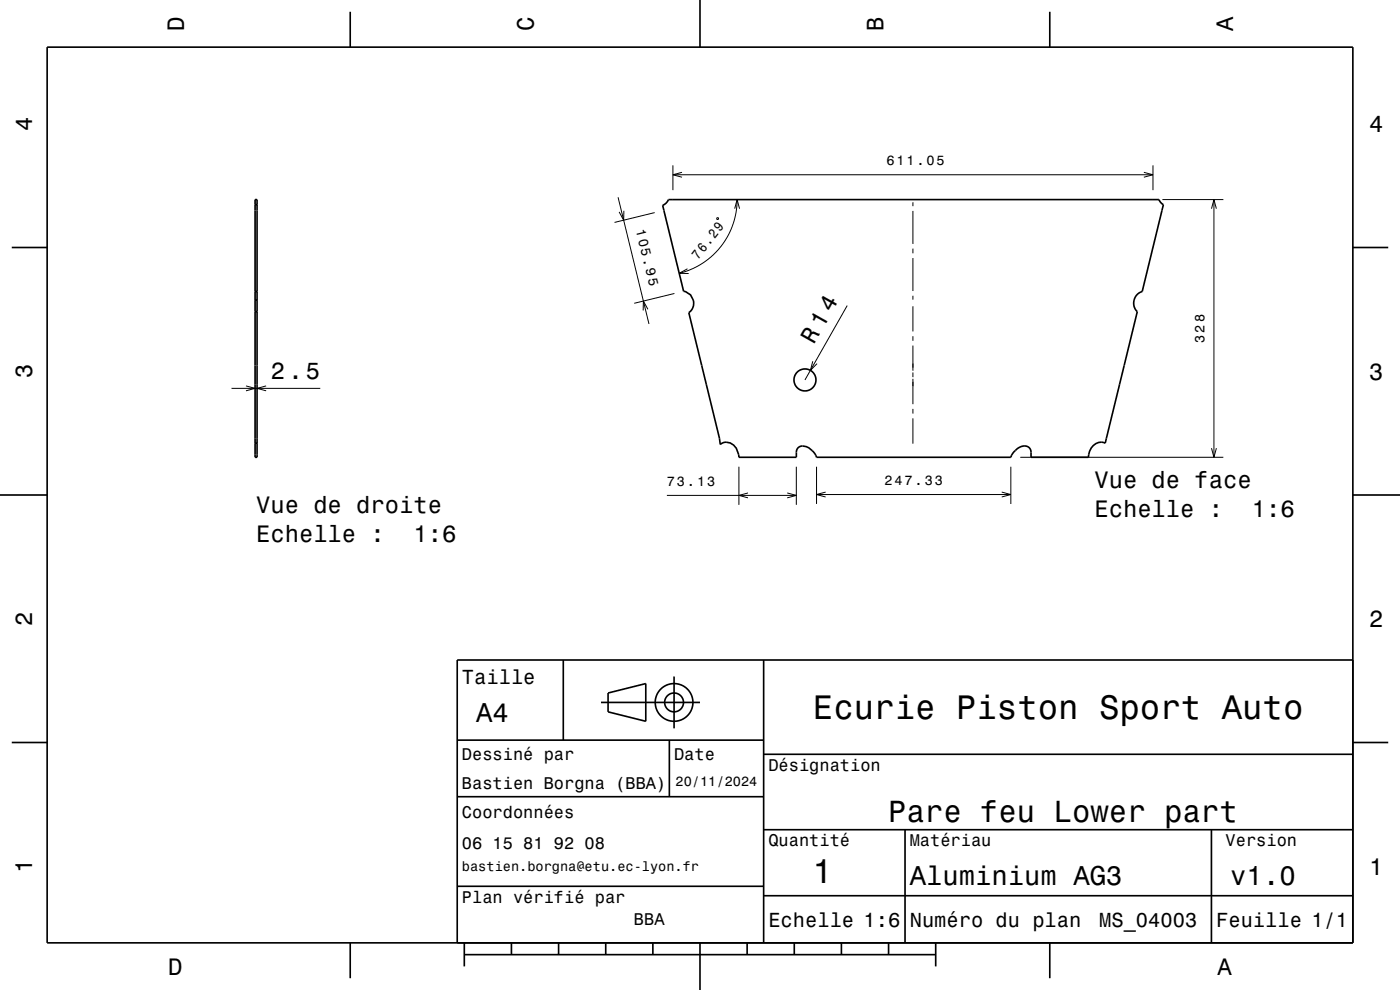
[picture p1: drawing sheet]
<svg xmlns="http://www.w3.org/2000/svg" width="297mm" height="210mm" viewBox="0 0 297 210" stroke-linecap="round" stroke-linejoin="round" font-family="sans-serif">
<g fill="none" stroke="#000" stroke-width=".21">
<path d="M142.8 35.1v5.2M142.8 37.1h101.8M144.7 36.6l-1.9 .5 1.9 .5M242.7 36.6l1.9 .5-1.9 .5M244.6 35.1v5.2M131.1 41.9l6.6 26.8M132.4 44.7l-.1 2-1-1.7M138.9 45.1l-8.5 2.1M145.8 57l-1.7 1h2M152.1 46.2h.3v.3h-.3zM155.9 44.3l.5-2 .5 2M156.4 42.3l-.2 2.5-.7 2.9-1 2.3-1.5 2.3-1.9 2-2.2 1.6-2.4 1.3-2.4 .8"/>
<path d="M193.7 42.9v.8M193.7 44.7v7M193.7 52.7v1M193.7 54.7v7M246.6 42.3h12.9M257 44.3l.5-2 .5 2M257.5 42.3v54.7M137.4 65.6l-.9-1.7-.1 2M143.1 62.3l-8.6 2M172.4 76.6l-.5 2 1.4-1.5M179.7 64.8l-8.9 15.8M193.7 62.7v.9"/>
<path d="M193.7 65v5.3M193.7 71.3v1M193.7 73.3v5.3M193.7 79v1M49.1 82.4h18.8M52.2 81.9l1.9 .5-1.9 .5M56.5 81.9l-2 .5 2 .5M156.7 99v8.1M168.9 99v8.1M173.2 99v7.9M193.7 80.4v5.3M193.7 86.7v1"/>
<path d="M193.7 88.7v5.4M214.4 99v7.9M216.4 97h43.1M257 95.1l.5 1.9 .5-1.9M141.5 105.1h27.4M158.7 104.6l-2 .5 2 .5M167 104.6l1.9 .5-1.9 .5M173.2 104.9h41.2M175.2 104.4l-2 .5 2 .5M212.5 104.4l1.9 .5-1.9 .5"/>
</g>
<g fill="none" stroke="#000" stroke-width=".35">
<path d="M10 10h277v190h-277zM74.3 2.5v7.5M148.5 0v10M222.7 2.5v7.5M2.5 52.5h7.5M54.1 42.3h.4v54.7h-.4zM54.1 43.4h.4M140.6 43.5l.6-.4 .6-.8h104.1l.3 .6 .6 .5-4.5 18.4a2.57 2.57 0 0 0-1 4.3l-6.8 27.9a2.24 2.24 0 0 0-3 1l-.4 .7-.2 1.3h-12.2v-1a1.53 1.53 0 0 0-.9-1.4 1.53 1.53 0 0 0-1.7 .4l-1.1 .9-.6 1.1h-41.2l-.2-.5a3.7 3.7 0 0 0-3-1.9 1.28 1.28 0 0 0-1.1 1.4v1h-12.2v-.2a3 3 0 0 0-2.9-3l-1 .5-.2-1.3-6.5-26.7a2.42 2.42 0 0 0 1-2.6l-.6-1.2-1-.6-.5-.1zM287 52.5h7.5M54.1 66.1h.4M54.1 63.7h.4M54.1 61.8h.4"/>
<path d="M54.1 94h.4M0 105h10M287 105h10M119.5 140v17M162 140v60M287 140h-190v60M2.5 157.5h7.5M97 157h65M127.5 149h21M129 147l8-2v8l-8-2zM142 157v12M143 143.5v11"/>
<path d="M287 157.5h7.5M97 169h65M162 176h125M162 160h125M192 176v24M257 176v24M97 188h65M162 190h125M74.3 200v7.5M98.5 202.5h100M98.5 200v5M108.5 200v2.5"/>
<path d="M118.5 200v2.5M128.5 200v2.5M138.5 200v2.5M148.5 200v10M158.5 200v2.5M168.5 200v2.5M178.5 200v2.5M188.5 200v2.5M198.5 200v5M222.7 200v7.5"/>
<circle cx="170.8" cy="80.6" r="2.33"/>
<circle cx="143" cy="149" r="2"/>
<circle cx="143" cy="149" r="4"/>
</g>
<g font-size="7.2">
<text x="172.5" y="152.6">Ecurie Piston Sport Auto</text>
<text x="172.3" y="187.3">1</text>
</g>
<text font-size="6.5" x="188.4" y="174.5">Pare feu Lower part</text>
<g font-size="5.8">
<text x="101" y="153.1">A4</text>
<text x="193" y="187.6">Aluminium AG3</text>
<text x="261" y="187.6">v1.0</text>
</g>
<g font-size="5">
<text x="39" y="6.5" transform="rotate(-90 39 6.5)">D</text>
<text x="113.2" y="6.5" transform="rotate(-90 113.2 6.5)">C</text>
<text x="187.4" y="6.5" transform="rotate(-90 187.4 6.5)">B</text>
<text x="261.6" y="6.5" transform="rotate(-90 261.6 6.5)">A</text>
<text x="6.8" y="27.8" transform="rotate(-90 6.8 27.8)">4</text>
<text x="290.5" y="28.1">4</text>
<text x="172.7" y="73.2" transform="rotate(-61 172.7 73.2)">R 14</text>
<text x="6.8" y="80.3" transform="rotate(-90 6.8 80.3)">3</text>
<text x="57.4" y="80.4">2.5</text>
<text x="290.5" y="80.6">3</text>
<text x="232.2" y="103.5">Vue de face</text>
<text x="54.3" y="108.9">Vue de droite</text>
<text x="232.2" y="109.6">Echelle :</text>
<text x="265.6" y="109.6">1:6</text>
<text x="54.3" y="114.9">Echelle :</text>
<text x="87.7" y="114.9">1:6</text>
<text x="6.8" y="132.8" transform="rotate(-90 6.8 132.8)">2</text>
<text x="290.5" y="133.1">2</text>
<text x="6.8" y="185.3" transform="rotate(-90 6.8 185.3)">1</text>
<text x="290.5" y="185.6">1</text>
<text x="35.7" y="206.8">D</text>
<text x="258.3" y="206.8">A</text>
</g>
<g font-size="4.3">
<text x="98" y="145.2">Taille</text>
<text x="163" y="196.6">Echelle 1:6</text>
<text x="193" y="196.6">Numéro du plan</text>
<text x="233.2" y="196.6">MS_04003</text>
<text x="258" y="196.6">Feuille 1/1</text>
</g>
<g font-size="3.6">
<text x="98" y="161.3">Dessiné par</text>
<text x="143" y="161.3">Date</text>
<text x="98" y="167.5">Bastien Borgna (BBA)</text>
<text x="163" y="163.5">Désignation</text>
<text x="98" y="173.5">Coordonnées</text>
<text x="163" y="179.5">Quantité</text>
<text x="193" y="179.5">Matériau</text>
<text x="260" y="179.5">Version</text>
<text x="98" y="180.2">06 15 81 92 08</text>
<text x="98" y="191.5">Plan vérifié par</text>
<text x="134.5" y="196.3">BBA</text>
</g>
<g font-size="2.9">
<text x="188" y="35.1">611.05</text>
<text x="134.9" y="48.8" transform="rotate(76 134.9 48.8)">105.95</text>
<text x="148.1" y="55.1" transform="rotate(-52 148.1 55.1)">76.29</text>
<text x="255.5" y="72.7" transform="rotate(-90 255.5 72.7)">328</text>
<text x="141.5" y="103.1">73.13</text>
<text x="187.6" y="102.9">247.33</text>
<text x="143.3" y="166.8">20/11/2024</text>
<text x="98" y="184.8">bastien.borgna@etu.ec-lyon.fr</text>
</g>
</svg>
